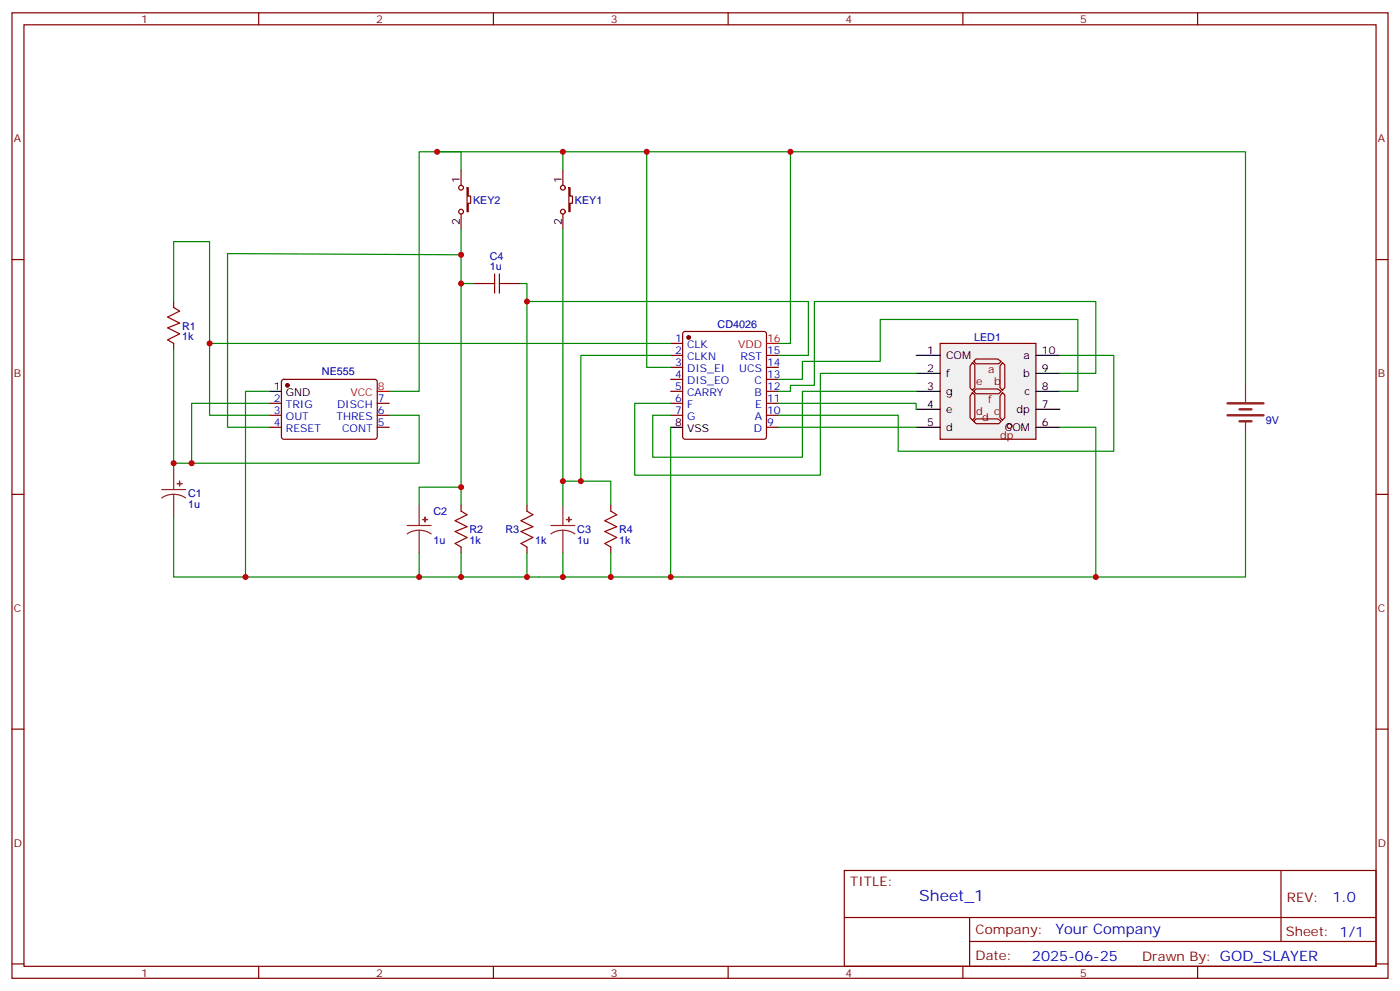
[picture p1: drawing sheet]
<svg xmlns="http://www.w3.org/2000/svg" width="412mm" height="292mm" viewBox="0 0 412 292" stroke-linecap="round" stroke-linejoin="round" font-family="sans-serif">
<g fill="none" stroke="#870000" stroke-width=".35">
<path d="M3.5 3.8h405.4v284.3h-405.4zM7.1 7.3h398.2v277.3h-398.2zM76.2 3.8v3.5M145.3 3.8v3.5M214.5 3.8v3.5M283.6 3.8v3.5M352.8 3.8v3.5M135.8 50v4.6M137.6 55.3h.3v2.4h.7v2.2h-.7v2.4h-.3zM165.8 50v4.6M167.6 55.3h.3v2.4h.7v2.2h-.7v2.4h-.3zM3.5 76.4h3.6"/>
<path d="M135.8 63v4.6M165.8 63v4.6M405.3 76.4h3.6M51.2 88.8v1.8M139.3 83.5h3.6M149.9 83.5h3.6M201.3 97.8l.5-.2h23.3l.5 .2 .2 .5v30.4l-.3 .5-.4 .2h-23.3l-.5-.3-.2-.4v-30.4zM51.2 101.1v1.8M79.4 118.8h3.5M83.1 111.9l.5-.2 27.1 .1 .4 .6v16.5l-.7 .5-27.1-.1-.4-.6v-16.3zM111.1 118.8h3.6M197.6 118.8h3.5"/>
<path d="M197.6 101.1h3.5M197.6 104.7h3.5M197.6 108.2h3.5M197.6 111.7h3.5M197.6 115.3h3.5M225.8 118.8h3.5M225.8 104.7h3.5M225.8 108.2h3.5M225.8 111.7h3.5M225.8 115.3h3.5M79.4 122.3h3.5M79.4 125.8h3.5"/>
<path d="M111.1 122.3h3.6M111.1 125.8h3.6M197.6 122.3h3.5M225.8 122.3h3.5M225.8 125.8h3.5M3.5 145.6h3.6M135.8 148.8v1.7M155.2 148.8v1.7M179.9 148.8v1.7M405.3 145.6h3.6M135.8 161.1v1.8M155.2 161.1v1.8"/>
<path d="M179.9 161.1v1.8M3.5 214.7h3.6M405.3 214.7h3.6M248.7 256.4h156.6v28.2h-156.6zM377.3 256.4v20.9M248.7 270.2h156.5M285.6 277.3h119.6M285.6 270.2v14.1M3.5 283.9h3.6M76.2 284.6v3.5M145.3 284.6v3.5M214.5 284.6v3.5"/>
<path d="M283.6 284.6v3.5M352.8 284.6v3.5M405.3 283.9h3.6"/>
<circle cx="135.8" cy="55.3" r=".71"/>
<circle cx="165.8" cy="55.3" r=".71"/>
<circle cx="135.8" cy="62.3" r=".71"/>
<circle cx="165.8" cy="62.3" r=".71"/>
</g>
<g fill="#870000" stroke="#870000" stroke-width=".35">
<circle cx="84.7" cy="113.5" r=".53"/>
<circle cx="202.8" cy="99.4" r=".53"/>
</g>
<path d="M79.4 115.3h3.5M197.6 125.8h3.5" fill="none" stroke="#000" stroke-width=".35"/>
<path d="M111.1 115.3h3.6M225.8 101.1h3.5" fill="none" stroke="#f00" stroke-width=".35"/>
<path d="M51.2 90.6l1.7 1-3.5 1.8 3.5 1.7-3.5 1.5 3.5 1.7-3.5 1.8 1.8 1M142.9 83.5h2.8M145.7 80.7v5.6M147.1 83.5h2.8M147.1 80.7v5.6M135.8 150.5l1.8 1.1-3.5 1.8 3.5 1.7-3.5 1.4 3.5 1.8-3.5 1.8 1.7 1M155.2 150.5l1.8 1.1-3.5 1.8 3.5 1.7-3.5 1.4 3.5 1.8-3.5 1.8 1.7 1M179.9 150.5l1.8 1.1-3.5 1.8 3.5 1.7-3.5 1.4 3.5 1.8-3.5 1.8 1.7 1" fill="none" stroke="#a10000" stroke-width=".35"/>
<g fill="none" stroke="#8c2424" stroke-width=".35">
<path d="M51.2 138.2v6M47.6 144.2h7.1M51.2 145.6l-1.9 .2-1.7 .8M51.2 145.6l1.8 .2 1.7 .8M51.2 145.6v6.7M119.9 154.8h7.1M123.5 156.2l-1.9 .2-1.7 .8M123.5 156.2l1.8 .2 1.7 .8M123.5 148.8v6M123.5 156.2v6.7M162.3 154.8h7M165.8 156.2l-1.8 .2-1.7 .8"/>
<path d="M165.8 156.2l1.9 .2 1.6 .8M165.8 148.8v6M165.8 156.2v6.7"/>
</g>
<g fill="#8c2424" stroke="#8c2424" stroke-width=".35">
<path d="M52.2 142.4l1.4 .1z"/>
<path d="M52.9 141.7v1.4z"/>
<path d="M124.5 153h1.4z"/>
<path d="M125.2 152.3v1.4z"/>
<path d="M166.9 153h1.4z"/>
<path d="M167.5 152.3l.1 1.4z"/>
</g>
<g fill="none" stroke="#008700" stroke-width=".35">
<path d="M128.8 44.7h37v5.3M135.8 50v-5.3h-12.3v70.6h-8.8M165.8 44.7h67v56.4h-3.5M190.5 44.7v63.5h7.1M135.8 75l-68.8-.3v51.1h12.4M135.8 67.6v81.2M165.8 67.6v81.2M51.2 88.8v-17.6h10.5v51.1h17.7M135.8 83.5h3.5M153.5 83.5h1.7v65.3M155.2 88.8h82.9v15.9h-8.8M51.2 102.9v35.3"/>
<path d="M61.7 101.1h135.9M79.4 118.8h-23v17.6M79.4 115.3h-7.1v54.6M197.6 104.7h-26.5v37M114.7 122.3h8.8v14.1h-72.3M197.6 125.8v44.1h-17.7M51.2 152.3v17.6h84.6v-7M135.8 143.5h-12.3v5.3M165.8 141.7h14.1v7.1M123.5 162.9v7M155.2 162.9v7h-19.4M165.8 162.9v7h-10.6"/>
<path d="M179.9 162.9v7h-14.1"/>
</g>
<path d="M276.9 101.1h28.3v28.3h-28.3z" fill="#f0f0f0" stroke="#870000" stroke-width=".35"/>
<path d="M286.5 106.8l.7 .7v6.7l-.7 .7-.7-.7v-6.4zM286.5 115.6l.7 .7v6.7l-.7 .7-.7-.7v-6.3zM286.8 106.4l.7-.7h6.4l1 .7-.7 .7h-6.7zM286.8 115.3l.7-.8h6.4l1 .8-.7 .7h-6.7zM295.3 106.8l.7 .7v6.7l-.7 .7-.7-.7v-6.4zM295.3 115.6l.7 .7v6.7l-.7 .7-.7-.7v-6.3zM286.8 124.1l.7-.7h6.4l1 .7-.7 .7h-6.7z" fill="none" stroke="#870000" stroke-width=".35"/>
<circle cx="297.4" cy="125.5" r=".71" fill="#f0f0f0" stroke="#870000" stroke-width=".35"/>
<path d="M269.9 104.7h7M269.9 110h7M269.9 115.3h7M305.2 104.7h7M305.2 110h7M305.2 115.3h7M269.9 120.5h7M269.9 125.8h7M305.2 120.5h7M305.2 125.8h7" fill="none" stroke="#000" stroke-width=".35"/>
<path d="M232.8 44.7h134.1v68.8M229.3 118.8h40.6v1.7M229.3 111.7h7.1v-5.3h22.9v-12.3h58.2v21.2h-5.3M269.9 115.3h-33.5v19.4h-44.1v-12.4h5.3M269.9 110h-28.2v29.9h-54.7v-21.1h10.6M312.2 110h10.6v-21.2h-82.9v24.7h-7.1v1.8h-3.5M312.2 104.7h15.9v28.2h-63.5v-10.6h-35.3M229.3 125.8h40.6M312.2 125.8h10.6v44.1h-125.2M366.9 127.6v42.3h-44.1" fill="none" stroke="#008700" stroke-width=".35"/>
<path d="M366.9 113.5v4.9M366.9 124.1v3.5" fill="none" stroke="#8c2424" stroke-width=".35"/>
<path d="M361.6 118.8h10.6M361.6 122.3h10.6M365.1 124.1h3.6M365.1 120.5h3.6" fill="none" stroke="#8c2424" stroke-width=".71"/>
<g fill="#c00">
<circle cx="128.8" cy="44.7" r=".88"/>
<circle cx="51.2" cy="136.4" r=".88"/>
<circle cx="56.4" cy="136.4" r=".88"/>
<circle cx="72.3" cy="169.9" r=".88"/>
<circle cx="123.5" cy="169.9" r=".88"/>
<circle cx="61.7" cy="101.1" r=".88"/>
<circle cx="135.8" cy="75" r=".88"/>
<circle cx="135.8" cy="83.5" r=".88"/>
<circle cx="135.8" cy="143.5" r=".88"/>
<circle cx="135.8" cy="169.9" r=".88"/>
<circle cx="155.2" cy="169.9" r=".88"/>
<circle cx="165.8" cy="141.7" r=".88"/>
<circle cx="165.8" cy="169.9" r=".88"/>
<circle cx="171.1" cy="141.7" r=".88"/>
<circle cx="155.2" cy="88.8" r=".88"/>
<circle cx="165.8" cy="44.7" r=".88"/>
<circle cx="190.5" cy="44.7" r=".88"/>
<circle cx="179.9" cy="169.9" r=".88"/>
<circle cx="197.6" cy="169.9" r=".88"/>
<circle cx="232.8" cy="44.7" r=".88"/>
<circle cx="322.8" cy="169.9" r=".88"/>
</g>
<text font-size="4.6" fill="#00f" x="270.8" y="265.4">Sheet_1</text>
<g font-size="4.2" fill="#00f">
<text x="392.5" y="265.6">1.0</text>
<text x="310.9" y="275.2">Your Company</text>
<text x="304" y="283">2025-06-25</text>
</g>
<g font-size="3.9" fill="#800">
<text x="250.5" y="260.9">TITLE:</text>
<text x="379.1" y="265.6">REV:</text>
<text x="287.4" y="275.1">Company:</text>
<text x="378.7" y="275.8">Sheet: 1/1</text>
<text x="287.4" y="282.8">Date:</text>
<text x="336.4" y="282.9">Drawn By: GOD_SLAYER</text>
</g>
<g font-size="3.2" fill="#800">
<text x="41.6" y="6.8">1</text>
<text x="110.8" y="6.8">2</text>
<text x="179.9" y="6.8">3</text>
<text x="249.1" y="6.8">4</text>
<text x="318.2" y="6.8">5</text>
<text x="4.1" y="41.9">A</text>
<text x="405.9" y="41.9">A</text>
<text x="4.1" y="111">B</text>
<text x="287.5" y="113.5">e</text>
<text x="291" y="110">a</text>
<text x="292.8" y="113.5">b</text>
<text x="405.9" y="111">B</text>
<text x="291" y="118.8">f</text>
<text x="287.5" y="122.3">d</text>
<text x="289.3" y="124.1">d</text>
<text x="292.8" y="122.3">c</text>
<text x="294.6" y="129.4">dp</text>
<text x="4.1" y="180.2">C</text>
<text x="405.9" y="180.2">C</text>
<text x="4.1" y="249.3">D</text>
<text x="405.9" y="249.3">D</text>
<text x="41.6" y="287.6">1</text>
<text x="110.8" y="287.6">2</text>
<text x="179.9" y="287.6">3</text>
<text x="249.1" y="287.6">4</text>
<text x="318.2" y="287.6">5</text>
</g>
<g font-size="3.2">
<text x="135.5" y="53.9" transform="rotate(-90 135.5 53.9)">1</text>
<text x="165.5" y="53.9" transform="rotate(-90 165.5 53.9)">1</text>
<text x="135.5" y="66.1" transform="rotate(-90 135.5 66.1)">2</text>
<text x="165.5" y="66.1" transform="rotate(-90 165.5 66.1)">2</text>
<text x="273.1" y="104.3">1</text>
<text x="278.7" y="105.7">COM</text>
<text x="301.5" y="105.7">a</text>
<text x="306.9" y="104.3">10</text>
<text x="273.1" y="109.6">2</text>
<text x="278.7" y="111">f</text>
<text x="301.4" y="111">b</text>
<text x="306.9" y="109.6">9</text>
<text x="80.7" y="114.9">1</text>
<text x="84.2" y="116.7">GND</text>
<text x="273.1" y="114.9">3</text>
<text x="278.7" y="116.3">g</text>
<text x="301.7" y="116.3">c</text>
<text x="306.9" y="114.9">8</text>
<text x="198.9" y="125.5">8</text>
<text x="273.1" y="120.2">4</text>
<text x="273.1" y="125.5">5</text>
<text x="278.7" y="121.6">e</text>
<text x="299.4" y="121.6">dp</text>
<text x="306.9" y="125.5">6</text>
<text x="306.9" y="120.2">7</text>
<text x="202.4" y="127.2">VSS</text>
<text x="278.7" y="126.9">d</text>
<text x="296" y="126.9">COM</text>
</g>
<g font-size="3.2" fill="#000080">
<text x="139.3" y="60.1">KEY2</text>
<text x="169.3" y="60.1">KEY1</text>
<text x="144.3" y="76.5">C4</text>
<text x="144.3" y="79.6">1u</text>
<text x="53.6" y="100.2">1k</text>
<text x="53.6" y="97.1">R1</text>
<text x="211.4" y="96.5">CD4026</text>
<text x="286.9" y="100.5">LED1</text>
<text x="94.8" y="110.5">NE555</text>
<text x="372.9" y="124.9">9V</text>
<text x="55.4" y="149.5">1u</text>
<text x="55.4" y="146.5">C1</text>
<text x="127.7" y="151.7">C2</text>
<text x="127.7" y="160.1">1u</text>
<text x="138.3" y="160.1">1k</text>
<text x="138.3" y="157">R2</text>
<text x="148.9" y="157">R3</text>
<text x="157.7" y="160.1">1k</text>
<text x="170" y="160.1">1u</text>
<text x="170" y="157">C3</text>
<text x="182.4" y="160.1">1k</text>
<text x="182.4" y="157.1">R4</text>
</g>
<g font-size="3.2" fill="#00f">
<text x="198.9" y="100.8">1</text>
<text x="198.9" y="104.3">2</text>
<text x="198.9" y="107.8">3</text>
<text x="202.4" y="102.6">CLK</text>
<text x="202.4" y="106.1">CLKN</text>
<text x="218.1" y="106.1">RST</text>
<text x="226" y="107.8">14</text>
<text x="226" y="104.3">15</text>
<text x="198.9" y="111.4">4</text>
<text x="202.4" y="109.6">DIS_EI</text>
<text x="202.4" y="113.1">DIS_EO</text>
<text x="217.8" y="109.6">UCS</text>
<text x="222.3" y="113.1">C</text>
<text x="226" y="111.4">13</text>
<text x="80.7" y="118.4">2</text>
<text x="111.3" y="118.4">7</text>
<text x="198.9" y="114.9">5</text>
<text x="198.9" y="118.4">6</text>
<text x="202.4" y="116.7">CARRY</text>
<text x="222.3" y="116.7">B</text>
<text x="226" y="118.4">11</text>
<text x="226" y="114.9">12</text>
<text x="80.7" y="122">3</text>
<text x="80.7" y="125.5">4</text>
<text x="84.2" y="120.2">TRIG</text>
<text x="84.2" y="123.7">OUT</text>
<text x="99.1" y="123.7">THRES</text>
<text x="99.3" y="120.2">DISCH</text>
<text x="111.3" y="125.5">5</text>
<text x="111.3" y="122">6</text>
<text x="198.9" y="122">7</text>
<text x="202.4" y="120.2">F</text>
<text x="202.4" y="123.7">G</text>
<text x="222.3" y="123.7">A</text>
<text x="222.5" y="120.2">E</text>
<text x="226" y="125.5">9</text>
<text x="226" y="122">10</text>
<text x="84.2" y="127.2">RESET</text>
<text x="100.8" y="127.2">CONT</text>
<text x="222" y="127.2">D</text>
</g>
<g font-size="3.2" fill="#f00">
<text x="226" y="100.8">16</text>
<text x="217.4" y="102.6">VDD</text>
<text x="103.2" y="116.7">VCC</text>
<text x="111.3" y="114.9">8</text>
</g>
</svg>
